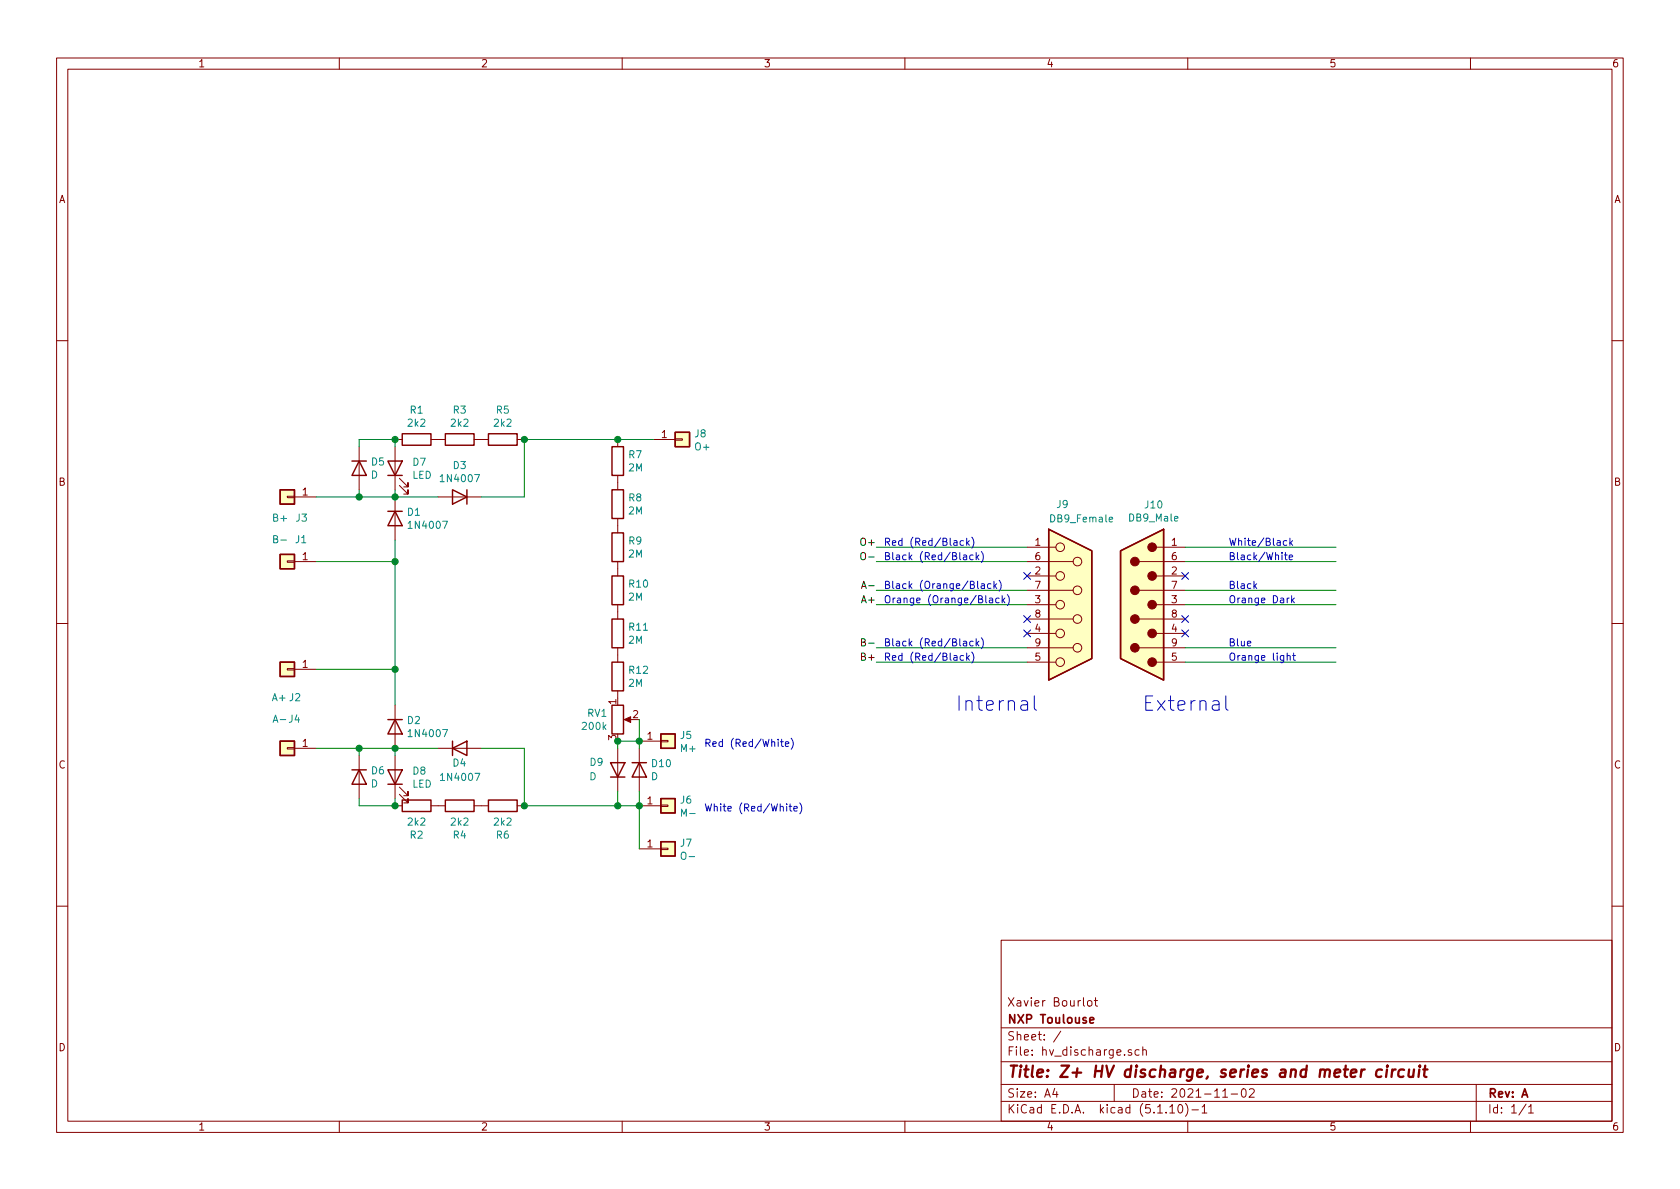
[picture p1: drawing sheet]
EESchema Schematic File Version 4
EELAYER 30 0
EELAYER END
$Descr A4 11693 8268
encoding utf-8
Sheet 1 1
Title "Z+ HV discharge, series and meter circuit"
Date "2021-11-02"
Rev "A"
Comp "NXP Toulouse"
Comment1 "Xavier Bourlot"
Comment2 ""
Comment3 ""
Comment4 ""
$EndDescr
$Comp
L Device:R_POT RV1
U 1 1
P 4300 5000
F 0 "RV1" H 4231 5046 50  0000 R CNN
F 1 "200k" H 4231 4955 50  0000 R CNN
F 2 "Potentiometer_THT:Potentiometer_Bourns_3266Y_Vertical" H 4300 5000 50  0001 C CNN
F 3 "~" H 4300 5000 50  0001 C CNN
	1    4300 5000
	1    0    0    -1  
$EndComp
$Comp
L Device:R R3
U 1 1
P 3200 3050
F 0 "R3" V 2993 3050 50  0000 C CNN
F 1 "2k2" V 3084 3050 50  0000 C CNN
F 2 "Resistor_THT:R_Axial_DIN0614_L14.3mm_D5.7mm_P20.32mm_Horizontal" V 3130 3050 50  0001 C CNN
F 3 "~" H 3200 3050 50  0001 C CNN
	1    3200 3050
	0    1    1    0   
$EndComp
$Comp
L Diode:1N4007 D3
U 1 1
P 3200 3450
F 0 "D3" H 3200 3234 50  0000 C CNN
F 1 "1N4007" H 3200 3325 50  0000 C CNN
F 2 "Diode_THT:D_DO-41_SOD81_P10.16mm_Horizontal" H 3200 3275 50  0001 C CNN
F 3 "http://www.vishay.com/docs/88503/1n4001.pdf" H 3200 3450 50  0001 C CNN
	1    3200 3450
	-1   0    0    1   
$EndComp
$Comp
L Device:R R5
U 1 1
P 3500 3050
F 0 "R5" V 3293 3050 50  0000 C CNN
F 1 "2k2" V 3384 3050 50  0000 C CNN
F 2 "Resistor_THT:R_Axial_DIN0614_L14.3mm_D5.7mm_P20.32mm_Horizontal" V 3430 3050 50  0001 C CNN
F 3 "~" H 3500 3050 50  0001 C CNN
	1    3500 3050
	0    1    1    0   
$EndComp
$Comp
L Device:R R1
U 1 1
P 2900 3050
F 0 "R1" V 2693 3050 50  0000 C CNN
F 1 "2k2" V 2784 3050 50  0000 C CNN
F 2 "Resistor_THT:R_Axial_DIN0614_L14.3mm_D5.7mm_P20.32mm_Horizontal" V 2830 3050 50  0001 C CNN
F 3 "~" H 2900 3050 50  0001 C CNN
	1    2900 3050
	0    1    1    0   
$EndComp
Wire Wire Line
	2750 3450 3050 3450
Wire Wire Line
	3350 3450 3650 3450
Wire Wire Line
	3650 3450 3650 3050
Connection ~ 2750 3450
$Comp
L Diode:1N4007 D1
U 1 1
P 2750 3600
F 0 "D1" V 2704 3679 50  0000 L CNN
F 1 "1N4007" V 2795 3679 50  0000 L CNN
F 2 "Diode_THT:D_DO-41_SOD81_P10.16mm_Horizontal" H 2750 3425 50  0001 C CNN
F 3 "http://www.vishay.com/docs/88503/1n4001.pdf" H 2750 3600 50  0001 C CNN
	1    2750 3600
	0    1    1    0   
$EndComp
$Comp
L Diode:1N4007 D2
U 1 1
P 2750 5050
F 0 "D2" V 2704 5129 50  0000 L CNN
F 1 "1N4007" V 2795 5129 50  0000 L CNN
F 2 "Diode_THT:D_DO-41_SOD81_P10.16mm_Horizontal" H 2750 4875 50  0001 C CNN
F 3 "http://www.vishay.com/docs/88503/1n4001.pdf" H 2750 5050 50  0001 C CNN
	1    2750 5050
	0    1    1    0   
$EndComp
$Comp
L Diode:1N4007 D4
U 1 1
P 3200 5200
F 0 "D4" H 3250 5100 50  0000 R CNN
F 1 "1N4007" H 3350 5000 50  0000 R CNN
F 2 "Diode_THT:D_DO-41_SOD81_P10.16mm_Horizontal" H 3200 5025 50  0001 C CNN
F 3 "http://www.vishay.com/docs/88503/1n4001.pdf" H 3200 5200 50  0001 C CNN
	1    3200 5200
	1    0    0    -1  
$EndComp
Wire Wire Line
	3050 5200 2750 5200
Wire Wire Line
	2750 3450 2500 3450
Wire Wire Line
	2750 5200 2500 5200
Connection ~ 2750 5200
$Comp
L Device:R R4
U 1 1
P 3200 5600
F 0 "R4" V 2993 5600 50  0000 C CNN
F 1 "2k2" V 3084 5600 50  0000 C CNN
F 2 "Resistor_THT:R_Axial_DIN0614_L14.3mm_D5.7mm_P20.32mm_Horizontal" V 3130 5600 50  0001 C CNN
F 3 "~" H 3200 5600 50  0001 C CNN
	1    3200 5600
	0    -1   -1   0   
$EndComp
$Comp
L Device:R R2
U 1 1
P 2900 5600
F 0 "R2" V 2693 5600 50  0000 C CNN
F 1 "2k2" V 2784 5600 50  0000 C CNN
F 2 "Resistor_THT:R_Axial_DIN0614_L14.3mm_D5.7mm_P20.32mm_Horizontal" V 2830 5600 50  0001 C CNN
F 3 "~" H 2900 5600 50  0001 C CNN
	1    2900 5600
	0    -1   -1   0   
$EndComp
$Comp
L Device:R R6
U 1 1
P 3500 5600
F 0 "R6" V 3293 5600 50  0000 C CNN
F 1 "2k2" V 3384 5600 50  0000 C CNN
F 2 "Resistor_THT:R_Axial_DIN0614_L14.3mm_D5.7mm_P20.32mm_Horizontal" V 3430 5600 50  0001 C CNN
F 3 "~" H 3500 5600 50  0001 C CNN
	1    3500 5600
	0    -1   -1   0   
$EndComp
Wire Wire Line
	3650 5600 3650 5200
Wire Wire Line
	2750 5200 2750 5250
Wire Wire Line
	3350 5200 3650 5200
$Comp
L Device:R R12
U 1 1
P 4300 4700
F 0 "R12" H 4370 4746 50  0000 L CNN
F 1 "2M" H 4370 4655 50  0000 L CNN
F 2 "Resistor_SMD:R_1210_3225Metric_Pad1.42x2.65mm_HandSolder" V 4230 4700 50  0001 C CNN
F 3 "~" H 4300 4700 50  0001 C CNN
	1    4300 4700
	1    0    0    -1  
$EndComp
$Comp
L Device:R R11
U 1 1
P 4300 4400
F 0 "R11" H 4370 4446 50  0000 L CNN
F 1 "2M" H 4370 4355 50  0000 L CNN
F 2 "Resistor_SMD:R_1210_3225Metric_Pad1.42x2.65mm_HandSolder" V 4230 4400 50  0001 C CNN
F 3 "~" H 4300 4400 50  0001 C CNN
	1    4300 4400
	1    0    0    -1  
$EndComp
$Comp
L Device:R R10
U 1 1
P 4300 4100
F 0 "R10" H 4370 4146 50  0000 L CNN
F 1 "2M" H 4370 4055 50  0000 L CNN
F 2 "Resistor_SMD:R_1210_3225Metric_Pad1.42x2.65mm_HandSolder" V 4230 4100 50  0001 C CNN
F 3 "~" H 4300 4100 50  0001 C CNN
	1    4300 4100
	1    0    0    -1  
$EndComp
$Comp
L Device:R R9
U 1 1
P 4300 3800
F 0 "R9" H 4370 3846 50  0000 L CNN
F 1 "2M" H 4370 3755 50  0000 L CNN
F 2 "Resistor_SMD:R_1210_3225Metric_Pad1.42x2.65mm_HandSolder" V 4230 3800 50  0001 C CNN
F 3 "~" H 4300 3800 50  0001 C CNN
	1    4300 3800
	1    0    0    -1  
$EndComp
$Comp
L Device:R R8
U 1 1
P 4300 3500
F 0 "R8" H 4370 3546 50  0000 L CNN
F 1 "2M" H 4370 3455 50  0000 L CNN
F 2 "Resistor_SMD:R_1210_3225Metric_Pad1.42x2.65mm_HandSolder" V 4230 3500 50  0001 C CNN
F 3 "~" H 4300 3500 50  0001 C CNN
	1    4300 3500
	1    0    0    -1  
$EndComp
$Comp
L Device:R R7
U 1 1
P 4300 3200
F 0 "R7" H 4370 3246 50  0000 L CNN
F 1 "2M" H 4370 3155 50  0000 L CNN
F 2 "Resistor_SMD:R_1210_3225Metric_Pad1.42x2.65mm_HandSolder" V 4230 3200 50  0001 C CNN
F 3 "~" H 4300 3200 50  0001 C CNN
	1    4300 3200
	1    0    0    -1  
$EndComp
Wire Wire Line
	4300 3050 3650 3050
Connection ~ 3650 3050
Connection ~ 3650 5600
$Comp
L Connector_Generic:Conn_01x01 J4
U 1 1
P 2000 5200
F 0 "J4" H 1950 5000 50  0000 C CNN
F 1 "A-" H 2050 5000 50  0000 C CNN
F 2 "TestPoint:TestPoint_THTPad_D4.0mm_Drill2.0mm" H 2000 5200 50  0001 C CNN
F 3 "~" H 2000 5200 50  0001 C CNN
	1    2000 5200
	-1   0    0    1   
$EndComp
$Comp
L Connector_Generic:Conn_01x01 J2
U 1 1
P 2000 4650
F 0 "J2" H 1900 4850 50  0000 L CNN
F 1 "A+" H 2000 4850 50  0000 L CNN
F 2 "TestPoint:TestPoint_THTPad_D4.0mm_Drill2.0mm" H 2000 4650 50  0001 C CNN
F 3 "~" H 2000 4650 50  0001 C CNN
	1    2000 4650
	-1   0    0    1   
$EndComp
$Comp
L Connector_Generic:Conn_01x01 J1
U 1 1
P 2000 3900
F 0 "J1" H 1950 3750 50  0000 R CNN
F 1 "B-" H 2050 3750 50  0000 C CNN
F 2 "TestPoint:TestPoint_THTPad_D4.0mm_Drill2.0mm" H 2000 3900 50  0001 C CNN
F 3 "~" H 2000 3900 50  0001 C CNN
	1    2000 3900
	-1   0    0    1   
$EndComp
$Comp
L Connector_Generic:Conn_01x01 J3
U 1 1
P 2000 3450
F 0 "J3" H 1900 3600 50  0000 C CNN
F 1 "B+" H 2050 3600 50  0000 C CNN
F 2 "TestPoint:TestPoint_THTPad_D4.0mm_Drill2.0mm" H 2000 3450 50  0001 C CNN
F 3 "~" H 2000 3450 50  0001 C CNN
	1    2000 3450
	-1   0    0    1   
$EndComp
$Comp
L Connector_Generic:Conn_01x01 J8
U 1 1
P 4750 3050
F 0 "J8" H 4830 3092 50  0000 L CNN
F 1 "O+" H 4830 3001 50  0000 L CNN
F 2 "TestPoint:TestPoint_THTPad_D4.0mm_Drill2.0mm" H 4750 3050 50  0001 C CNN
F 3 "~" H 4750 3050 50  0001 C CNN
	1    4750 3050
	1    0    0    -1  
$EndComp
Wire Wire Line
	4550 3050 4300 3050
Connection ~ 4300 3050
$Comp
L Connector_Generic:Conn_01x01 J7
U 1 1
P 4650 5900
F 0 "J7" H 4730 5942 50  0000 L CNN
F 1 "O-" H 4730 5851 50  0000 L CNN
F 2 "TestPoint:TestPoint_THTPad_D4.0mm_Drill2.0mm" H 4650 5900 50  0001 C CNN
F 3 "~" H 4650 5900 50  0001 C CNN
	1    4650 5900
	1    0    0    -1  
$EndComp
Wire Wire Line
	3650 5600 4300 5600
Wire Wire Line
	4450 5000 4450 5150
Wire Wire Line
	4450 5150 4300 5150
$Comp
L Device:D D10
U 1 1
P 4450 5350
F 0 "D10" V 4404 5429 50  0000 L CNN
F 1 "D" V 4495 5429 50  0000 L CNN
F 2 "Diode_SMD:D_MiniMELF" H 4450 5350 50  0001 C CNN
F 3 "~" H 4450 5350 50  0001 C CNN
	1    4450 5350
	0    1    1    0   
$EndComp
$Comp
L Device:D D9
U 1 1
P 4300 5350
F 0 "D9" V 4350 5150 50  0000 L CNN
F 1 "D" V 4250 5150 50  0000 L CNN
F 2 "Diode_SMD:D_MiniMELF" H 4300 5350 50  0001 C CNN
F 3 "~" H 4300 5350 50  0001 C CNN
	1    4300 5350
	0    1    -1   0   
$EndComp
Wire Wire Line
	4300 5200 4300 5150
Connection ~ 4300 5150
Wire Wire Line
	4450 5200 4450 5150
Connection ~ 4450 5150
Wire Wire Line
	4450 5500 4450 5600
Connection ~ 4450 5600
Wire Wire Line
	4450 5600 4450 5900
Wire Wire Line
	4300 5500 4300 5600
Connection ~ 4300 5600
Wire Wire Line
	4300 5600 4450 5600
$Comp
L Connector_Generic:Conn_01x01 J6
U 1 1
P 4650 5600
F 0 "J6" H 4730 5642 50  0000 L CNN
F 1 "M-" H 4730 5551 50  0000 L CNN
F 2 "TestPoint:TestPoint_THTPad_D2.5mm_Drill1.2mm" H 4650 5600 50  0001 C CNN
F 3 "~" H 4650 5600 50  0001 C CNN
	1    4650 5600
	1    0    0    -1  
$EndComp
$Comp
L Connector_Generic:Conn_01x01 J5
U 1 1
P 4650 5150
F 0 "J5" H 4730 5192 50  0000 L CNN
F 1 "M+" H 4730 5101 50  0000 L CNN
F 2 "TestPoint:TestPoint_THTPad_D2.5mm_Drill1.2mm" H 4650 5150 50  0001 C CNN
F 3 "~" H 4650 5150 50  0001 C CNN
	1    4650 5150
	1    0    0    -1  
$EndComp
$Comp
L Device:LED D7
U 1 1
P 2750 3250
F 0 "D7" V 2789 3133 50  0000 R CNN
F 1 "LED" V 2698 3133 50  0000 R CNN
F 2 "LED_SMD:LED_0805_2012Metric_Pad1.15x1.40mm_HandSolder" H 2750 3250 50  0001 C CNN
F 3 "~" H 2750 3250 50  0001 C CNN
	1    2750 3250
	0    -1   -1   0   
$EndComp
Wire Wire Line
	2750 3100 2750 3050
Wire Wire Line
	2750 3400 2750 3450
$Comp
L Device:LED D8
U 1 1
P 2750 5400
F 0 "D8" V 2789 5283 50  0000 R CNN
F 1 "LED" V 2698 5283 50  0000 R CNN
F 2 "LED_SMD:LED_0805_2012Metric_Pad1.15x1.40mm_HandSolder" H 2750 5400 50  0001 C CNN
F 3 "~" H 2750 5400 50  0001 C CNN
	1    2750 5400
	0    -1   -1   0   
$EndComp
Wire Wire Line
	2750 5550 2750 5600
$Comp
L Device:D D6
U 1 1
P 2500 5400
F 0 "D6" V 2454 5479 50  0000 L CNN
F 1 "D" V 2545 5479 50  0000 L CNN
F 2 "Diode_SMD:D_MiniMELF" H 2500 5400 50  0001 C CNN
F 3 "~" H 2500 5400 50  0001 C CNN
	1    2500 5400
	0    1    1    0   
$EndComp
Wire Wire Line
	2500 5550 2500 5600
Wire Wire Line
	2500 5600 2750 5600
Connection ~ 2750 5600
Wire Wire Line
	2500 5250 2500 5200
Connection ~ 2500 5200
Wire Wire Line
	2500 5200 2200 5200
$Comp
L Device:D D5
U 1 1
P 2500 3250
F 0 "D5" V 2454 3329 50  0000 L CNN
F 1 "D" V 2545 3329 50  0000 L CNN
F 2 "Diode_SMD:D_MiniMELF" H 2500 3250 50  0001 C CNN
F 3 "~" H 2500 3250 50  0001 C CNN
	1    2500 3250
	0    1    1    0   
$EndComp
Wire Wire Line
	2500 3450 2500 3400
Connection ~ 2500 3450
Wire Wire Line
	2500 3450 2200 3450
Wire Wire Line
	2500 3100 2500 3050
Wire Wire Line
	2500 3050 2750 3050
Connection ~ 2750 3050
$Comp
L Connector:DB9_Female J9
U 1 1
P 7450 4200
F 0 "J9" H 7350 4900 50  0000 L CNN
F 1 "DB9_Female" H 7300 4800 50  0000 L CNN
F 2 "" H 7450 4200 50  0001 C CNN
F 3 " ~" H 7450 4200 50  0001 C CNN
	1    7450 4200
	1    0    0    -1  
$EndComp
Wire Wire Line
	7150 3800 6100 3800
Wire Wire Line
	6100 3900 7150 3900
Wire Wire Line
	7150 4100 6100 4100
Wire Wire Line
	6100 4200 7150 4200
Wire Wire Line
	7150 4500 6100 4500
Wire Wire Line
	6100 4600 7150 4600
Text Notes 6150 3800 0    50   ~ 0
Red (Red/Black)
Text Notes 6150 3900 0    50   ~ 0
Black (Red/Black)
Text Notes 6150 4100 0    50   ~ 0
Black (Orange/Black)
NoConn ~ 7150 4000
Text Notes 6150 4200 0    50   ~ 0
Orange (Orange/Black)
NoConn ~ 7150 4300
NoConn ~ 7150 4400
Text Notes 6150 4500 0    50   ~ 0
Black (Red/Black)
Text Notes 6150 4600 0    50   ~ 0
Red (Red/Black)
Text Label 6100 4200 2    50   ~ 0
A+
Text Label 6100 4100 2    50   ~ 0
A-
Text Label 6100 4500 2    50   ~ 0
B-
Text Label 6100 4600 2    50   ~ 0
B+
Text Label 6100 3800 2    50   ~ 0
O+
Text Label 6100 3900 2    50   ~ 0
O-
Text Notes 4900 5650 0    50   ~ 0
White (Red/White)
Text Notes 4900 5200 0    50   ~ 0
Red (Red/White)
Wire Wire Line
	2750 4900 2750 4650
Wire Wire Line
	2200 4650 2750 4650
Connection ~ 2750 4650
Wire Wire Line
	2750 4650 2750 3900
Wire Wire Line
	2200 3900 2750 3900
Connection ~ 2750 3900
Wire Wire Line
	2750 3900 2750 3750
Wire Wire Line
	8250 3800 9300 3800
Wire Wire Line
	9300 3900 8250 3900
Wire Wire Line
	8250 4100 9300 4100
Wire Wire Line
	9300 4200 8250 4200
Wire Wire Line
	8250 4500 9300 4500
Wire Wire Line
	9300 4600 8250 4600
NoConn ~ 8250 4000
NoConn ~ 8250 4300
NoConn ~ 8250 4400
$Comp
L Connector:DB9_Male J10
U 1 1
P 7950 4200
F 0 "J10" H 7868 3508 50  0000 C CNN
F 1 "DB9_Male" H 7868 3599 50  0000 C CNN
F 2 "" H 7950 4200 50  0001 C CNN
F 3 " ~" H 7950 4200 50  0001 C CNN
	1    7950 4200
	-1   0    0    1   
$EndComp
Text Notes 6650 4950 0    100  ~ 0
Internal
Text Notes 7950 4950 0    100  ~ 0
External
Text Notes 8550 3800 0    50   ~ 0
White/Black
Text Notes 8550 3900 0    50   ~ 0
Black/White
Text Notes 8550 4100 0    50   ~ 0
Black
Text Notes 8550 4200 0    50   ~ 0
Orange Dark
Text Notes 8550 4500 0    50   ~ 0
Blue
Text Notes 8550 4600 0    50   ~ 0
Orange light
$EndSCHEMATC
